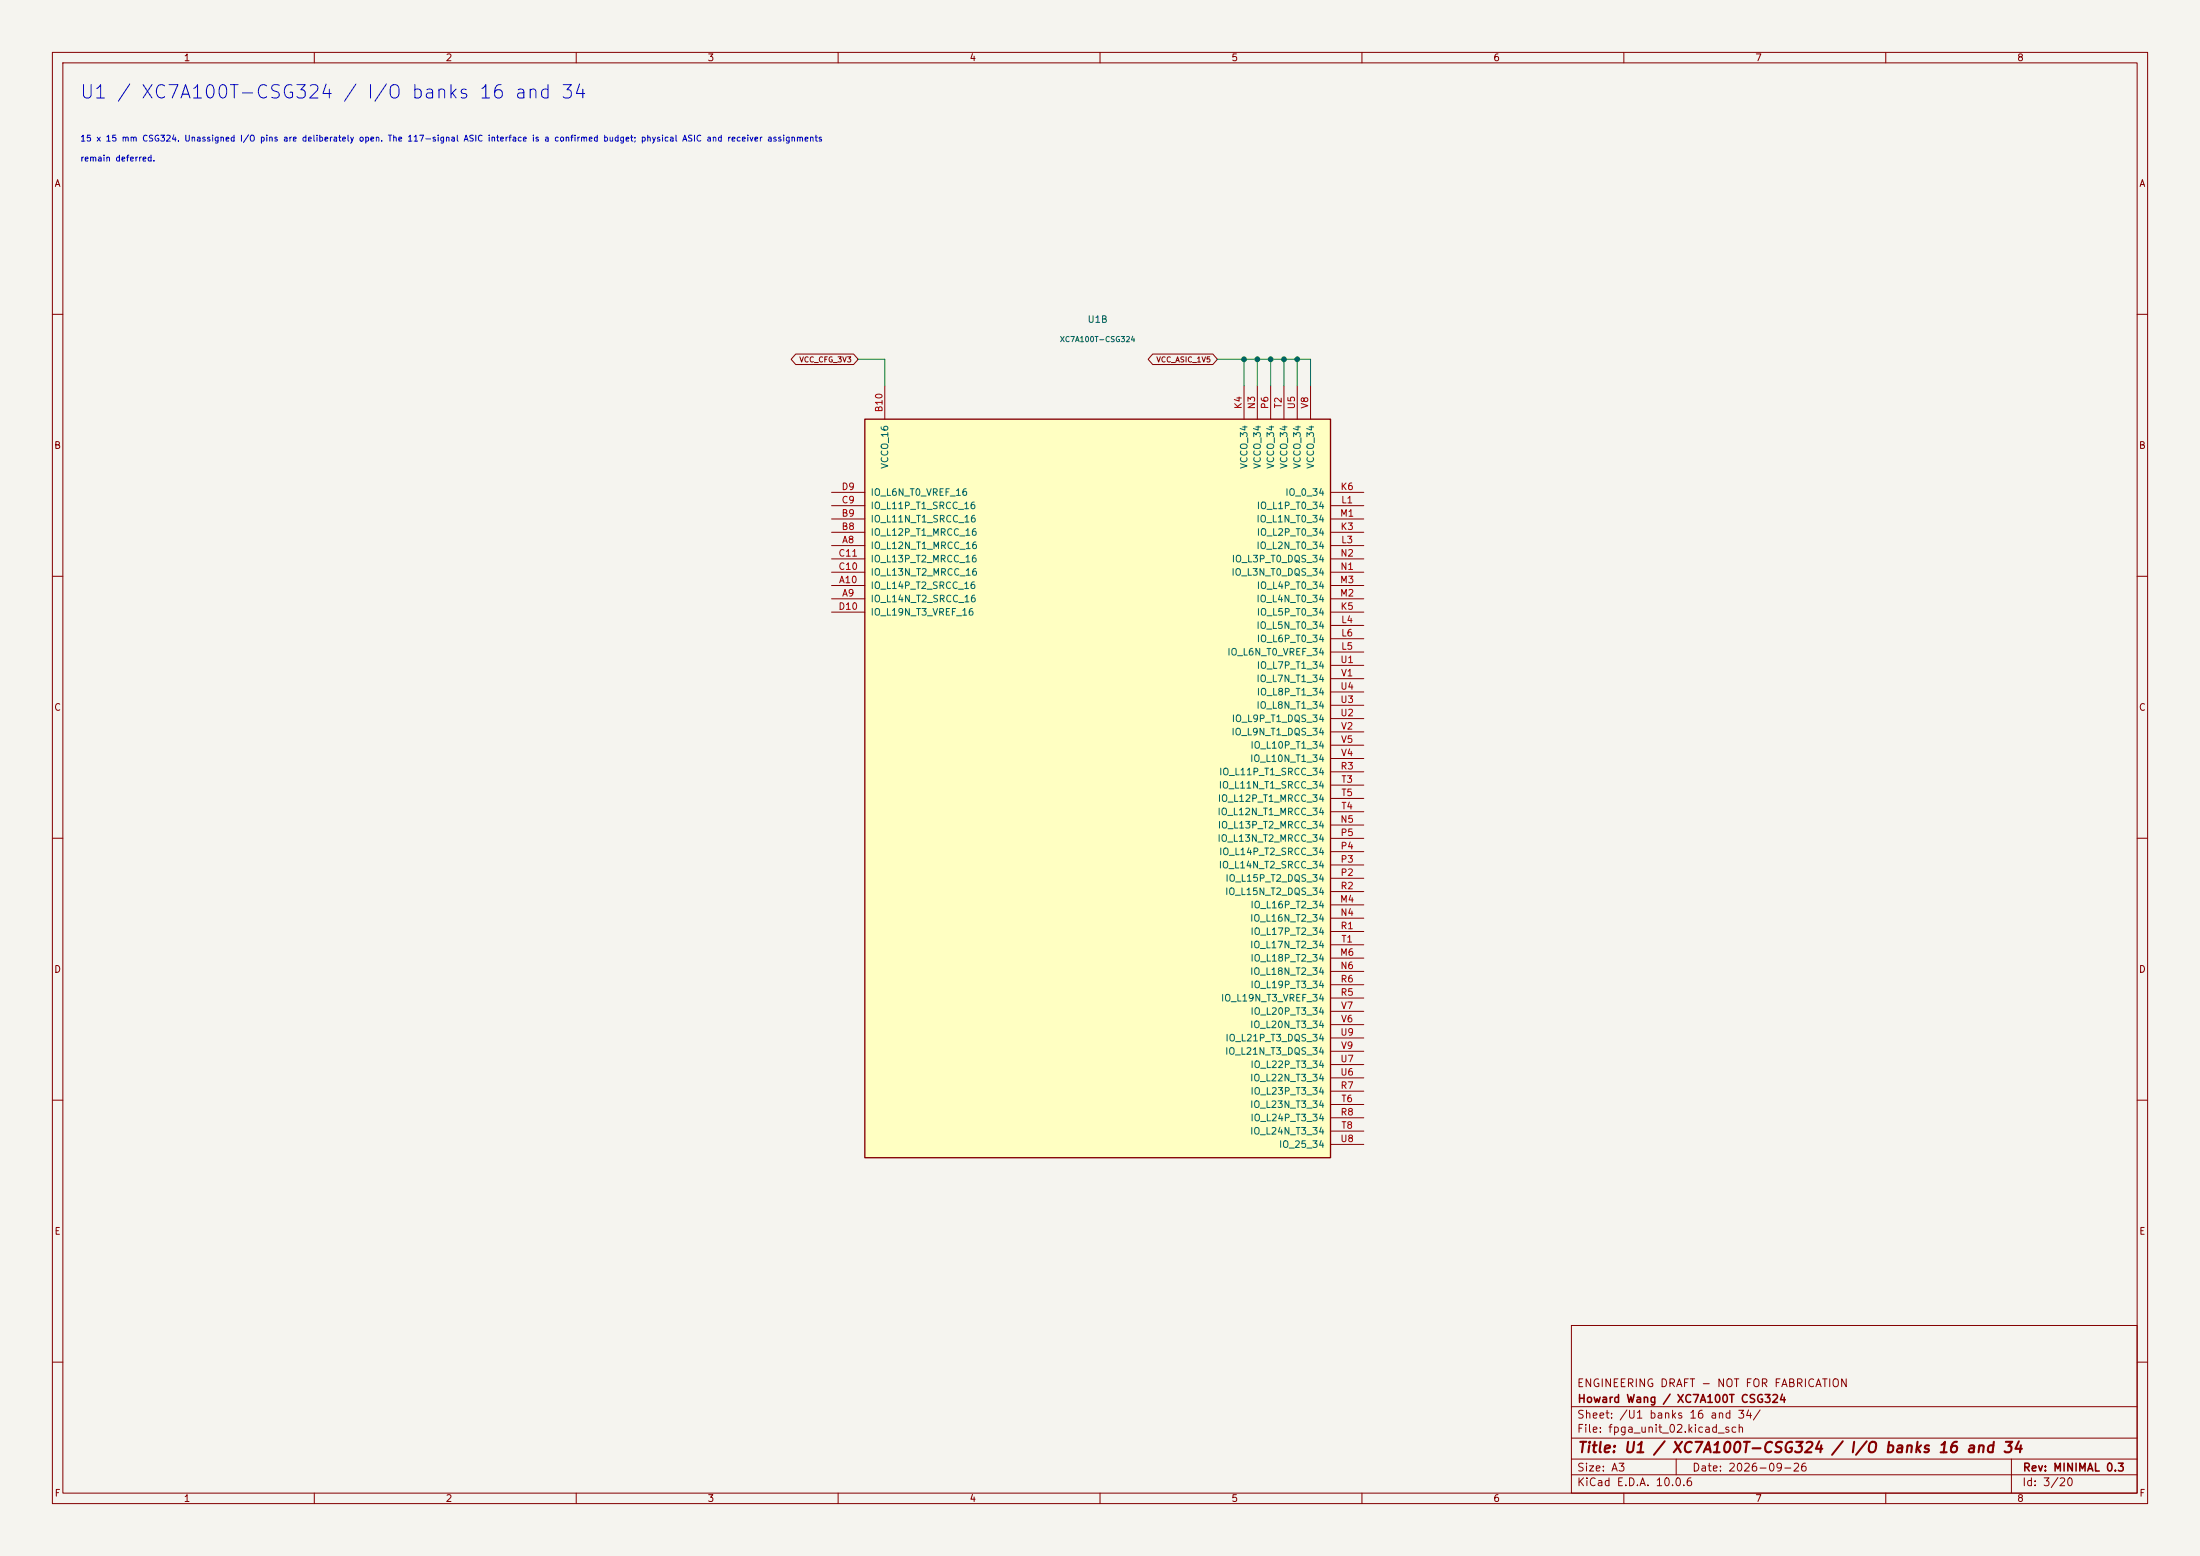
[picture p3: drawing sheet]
<svg xmlns="http://www.w3.org/2000/svg" width="420mm" height="297mm" viewBox="0 0 420 297" stroke-linecap="round" stroke-linejoin="round" font-family="sans-serif">
<path d="M0 0h420v297h-420z" fill="#f5f4ef" stroke="#f5f4ef" stroke-width=".19"/>
<g fill="none" stroke="#840000" stroke-width=".19">
<path d="M10 10h400v277h-400zM12 12h396v273h-396zM60 10v2M110 10v2M160 10v2M210 10v2M260 10v2M310 10v2M360 10v2M10 60h2M408 60h2M10 110h2"/>
<path d="M408 110h2M10 160h2M408 160h2M10 210h2M408 210h2M300 253h108v32h-108zM10 260h2M300 278.5h108M300 274.5h108M300 268.5h108M320 278.5v3M384 278.5v6.5"/>
<path d="M408 260h2M60 285v2M110 285v2M160 285v2M210 285v2M260 285v2M300 281.5h108M310 285v2M360 285v2"/>
</g>
<path d="M165.1 80h88.9v141h-88.9z" fill="#ffffc2"/>
<path d="M165.1 80h88.9v141h-88.9z" fill="none" stroke="#840000" stroke-width=".25"/>
<g fill="none" stroke="#840000" stroke-width=".19">
<path d="M151.9 67.6h11.1l.8 1-.8 1h-11.1l-.9-1zM168.9 73.7v6.3M220.1 67.6h11.4l.9 1-.9 1h-11.4l-.9-1zM237.5 73.7v6.3M240 73.7v6.3M242.6 73.7v6.3M245.1 73.7v6.3M247.6 73.7v6.3M250.2 73.7v6.3M158.7 99.1h6.4M158.7 96.5h6.4M158.7 94h6.4"/>
<path d="M254 99.1h6.3M254 96.5h6.3M254 94h6.3M158.7 104.1h6.4M158.7 114.3h6.4M158.7 111.8h6.4M158.7 101.6h6.4M158.7 109.2h6.4M158.7 106.7h6.4M158.7 116.8h6.4M254 104.1h6.3M254 114.3h6.3"/>
<path d="M254 111.8h6.3M254 101.6h6.3M254 109.2h6.3M254 106.7h6.3M254 116.8h6.3M254 119.4h6.3M254 124.5h6.3M254 121.9h6.3M254 127h6.3M254 137.2h6.3M254 134.6h6.3M254 132.1h6.3"/>
<path d="M254 129.5h6.3M254 139.7h6.3M254 157.5h6.3M254 147.3h6.3M254 149.9h6.3M254 154.9h6.3M254 152.4h6.3M254 144.8h6.3M254 142.2h6.3M254 172.7h6.3M254 175.3h6.3M254 167.6h6.3"/>
<path d="M254 165.1h6.3M254 162.6h6.3M254 160h6.3M254 177.8h6.3M254 170.2h6.3M254 182.9h6.3M254 185.4h6.3M254 190.5h6.3M254 188h6.3M254 180.3h6.3M254 198.1h6.3M254 195.6h6.3"/>
<path d="M254 193h6.3M254 208.3h6.3M254 213.4h6.3M254 210.8h6.3M254 215.9h6.3M254 205.7h6.3M254 203.2h6.3M254 218.4h6.3M254 200.7h6.3"/>
</g>
<path d="M163.8 68.6h5.1v5.1M232.4 68.6h17.8v5.1M237.5 68.6v5.1M240 68.6v5.1M242.6 68.6v5.1M245.1 68.6v5.1M247.6 68.6v5.1" fill="none" stroke="#009600" stroke-width=".19"/>
<g fill="#009600" stroke="#009600" stroke-width=".19">
<circle cx="245.1" cy="68.6" r=".46"/>
<circle cx="247.6" cy="68.6" r=".46"/>
<circle cx="240" cy="68.6" r=".46"/>
<circle cx="242.6" cy="68.6" r=".46"/>
<circle cx="237.5" cy="68.6" r=".46"/>
</g>
<text font-size="2.5" fill="#0000c2" x="15.1" y="19.5">U1 / XC7A100T-CSG324 / I/O banks 16 and 34</text>
<text font-size="2" fill="#840000" x="301" y="277.8">Title: U1 / XC7A100T-CSG324 / I/O banks 16 and 34</text>
<g font-size="1.5" fill="#840000">
<text x="300.9" y="265.1">ENGINEERING DRAFT - NOT FOR FABRICATION</text>
<text x="301" y="268.1">Howard Wang / XC7A100T CSG324</text>
<text x="300.9" y="273.8">File: fpga_unit_02.kicad_sch</text>
<text x="300.9" y="271.1">Sheet: /U1 banks 16 and 34/</text>
<text x="300.9" y="281.2">Size: A3</text>
<text x="322.9" y="281.2">Date: 2026-09-26</text>
<text x="386" y="281.2">Rev: MINIMAL 0.3</text>
<text x="300.9" y="284">KiCad E.D.A. 10.0.6</text>
<text x="385.9" y="284">Id: 3/20</text>
</g>
<g font-size="1.3" fill="#840000">
<text x="35" y="12">1</text>
<text x="85" y="12">2</text>
<text x="135" y="12">3</text>
<text x="185" y="12">4</text>
<text x="235" y="12">5</text>
<text x="285" y="12">6</text>
<text x="335" y="12">7</text>
<text x="385" y="12">8</text>
<text x="10.3" y="36">A</text>
<text x="408.3" y="36">A</text>
<text x="10.2" y="86">B</text>
<text x="408.2" y="86">B</text>
<text x="10.2" y="136">C</text>
<text x="408.2" y="136">C</text>
<text x="10.2" y="186">D</text>
<text x="408.2" y="186">D</text>
<text x="10.3" y="236">E</text>
<text x="408.3" y="236">E</text>
<text x="10.3" y="286">F</text>
<text x="35" y="287">1</text>
<text x="85" y="287">2</text>
<text x="135" y="287">3</text>
<text x="185" y="287">4</text>
<text x="235" y="287">5</text>
<text x="285" y="287">6</text>
<text x="335" y="287">7</text>
<text x="385" y="287">8</text>
<text x="408.3" y="286">F</text>
</g>
<g font-size="1.3" fill="#006464">
<text x="207.5" y="61.9">U1B</text>
<text x="169.9" y="89.6" transform="rotate(-90 169.9 89.6)">VCCO_16</text>
<text x="238.5" y="89.6" transform="rotate(-90 238.5 89.6)">VCCO_34</text>
<text x="241" y="89.6" transform="rotate(-90 241 89.6)">VCCO_34</text>
<text x="243.5" y="89.6" transform="rotate(-90 243.5 89.6)">VCCO_34</text>
<text x="246.1" y="89.6" transform="rotate(-90 246.1 89.6)">VCCO_34</text>
<text x="248.6" y="89.6" transform="rotate(-90 248.6 89.6)">VCCO_34</text>
<text x="251.2" y="89.6" transform="rotate(-90 251.2 89.6)">VCCO_34</text>
<text x="166.1" y="94.9">IO_L6N_T0_VREF_16</text>
<text x="245.3" y="94.9">IO_0_34</text>
<text x="166.1" y="100">IO_L11N_T1_SRCC_16</text>
<text x="166.1" y="97.5">IO_L11P_T1_SRCC_16</text>
<text x="239.8" y="100">IO_L1N_T0_34</text>
<text x="239.8" y="97.5">IO_L1P_T0_34</text>
<text x="166.1" y="105.1">IO_L12N_T1_MRCC_16</text>
<text x="166.1" y="102.6">IO_L12P_T1_MRCC_16</text>
<text x="166.1" y="107.6">IO_L13P_T2_MRCC_16</text>
<text x="235" y="107.6">IO_L3P_T0_DQS_34</text>
<text x="239.8" y="105.1">IO_L2N_T0_34</text>
<text x="239.8" y="102.6">IO_L2P_T0_34</text>
<text x="166.1" y="112.7">IO_L14P_T2_SRCC_16</text>
<text x="166.1" y="110.2">IO_L13N_T2_MRCC_16</text>
<text x="235" y="110.2">IO_L3N_T0_DQS_34</text>
<text x="239.8" y="112.7">IO_L4P_T0_34</text>
<text x="166.1" y="115.3">IO_L14N_T2_SRCC_16</text>
<text x="166.1" y="117.8">IO_L19N_T3_VREF_16</text>
<text x="239.8" y="115.3">IO_L4N_T0_34</text>
<text x="239.8" y="117.8">IO_L5P_T0_34</text>
<text x="234.2" y="125.4">IO_L6N_T0_VREF_34</text>
<text x="239.8" y="120.3">IO_L5N_T0_34</text>
<text x="239.8" y="122.9">IO_L6P_T0_34</text>
<text x="239.8" y="130.5">IO_L7N_T1_34</text>
<text x="239.8" y="128">IO_L7P_T1_34</text>
<text x="239.8" y="135.6">IO_L8N_T1_34</text>
<text x="239.8" y="133">IO_L8P_T1_34</text>
<text x="235" y="140.7">IO_L9N_T1_DQS_34</text>
<text x="235" y="138.1">IO_L9P_T1_DQS_34</text>
<text x="238.6" y="143.2">IO_L10P_T1_34</text>
<text x="232.6" y="148.3">IO_L11P_T1_SRCC_34</text>
<text x="238.5" y="145.7">IO_L10N_T1_34</text>
<text x="232.3" y="155.9">IO_L12N_T1_MRCC_34</text>
<text x="232.4" y="153.4">IO_L12P_T1_MRCC_34</text>
<text x="232.6" y="150.8">IO_L11N_T1_SRCC_34</text>
<text x="232.3" y="161">IO_L13N_T2_MRCC_34</text>
<text x="232.4" y="158.4">IO_L13P_T2_MRCC_34</text>
<text x="232.6" y="166.1">IO_L14N_T2_SRCC_34</text>
<text x="232.6" y="163.5">IO_L14P_T2_SRCC_34</text>
<text x="233.8" y="171.1">IO_L15N_T2_DQS_34</text>
<text x="233.8" y="168.6">IO_L15P_T2_DQS_34</text>
<text x="238.6" y="173.7">IO_L16P_T2_34</text>
<text x="238.5" y="176.2">IO_L16N_T2_34</text>
<text x="238.6" y="178.8">IO_L17P_T2_34</text>
<text x="238.5" y="181.3">IO_L17N_T2_34</text>
<text x="238.6" y="183.8">IO_L18P_T2_34</text>
<text x="233" y="191.5">IO_L19N_T3_VREF_34</text>
<text x="238.5" y="186.4">IO_L18N_T2_34</text>
<text x="238.6" y="188.9">IO_L19P_T3_34</text>
<text x="238.5" y="196.5">IO_L20N_T3_34</text>
<text x="238.6" y="194">IO_L20P_T3_34</text>
<text x="233.8" y="201.6">IO_L21N_T3_DQS_34</text>
<text x="233.8" y="199.1">IO_L21P_T3_DQS_34</text>
<text x="238.5" y="206.7">IO_L22N_T3_34</text>
<text x="238.6" y="209.2">IO_L23P_T3_34</text>
<text x="238.6" y="204.2">IO_L22P_T3_34</text>
<text x="238.5" y="211.8">IO_L23N_T3_34</text>
<text x="238.6" y="214.3">IO_L24P_T3_34</text>
<text x="238.5" y="216.9">IO_L24N_T3_34</text>
<text x="244" y="219.4">IO_25_34</text>
</g>
<g font-size="1.3" fill="#a90000">
<text x="168.8" y="78.8" transform="rotate(-90 168.8 78.8)">B10</text>
<text x="237.4" y="78.2" transform="rotate(-90 237.4 78.2)">K4</text>
<text x="239.9" y="78.2" transform="rotate(-90 239.9 78.2)">N3</text>
<text x="242.4" y="78.2" transform="rotate(-90 242.4 78.2)">P6</text>
<text x="245" y="78.1" transform="rotate(-90 245 78.1)">T2</text>
<text x="247.5" y="78.2" transform="rotate(-90 247.5 78.2)">U5</text>
<text x="250.1" y="78.1" transform="rotate(-90 250.1 78.1)">V8</text>
<text x="160.6" y="93.8">D9</text>
<text x="255.8" y="93.8">K6</text>
<text x="160.6" y="101.5">B8</text>
<text x="160.6" y="98.9">B9</text>
<text x="160.6" y="96.4">C9</text>
<text x="255.7" y="98.9">M1</text>
<text x="255.8" y="101.5">K3</text>
<text x="255.9" y="96.4">L1</text>
<text x="160" y="106.5">C11</text>
<text x="160.6" y="104">A8</text>
<text x="255.8" y="106.5">N2</text>
<text x="255.9" y="104">L3</text>
<text x="160" y="109.1">C10</text>
<text x="160" y="111.6">A10</text>
<text x="255.7" y="111.6">M3</text>
<text x="255.8" y="109.1">N1</text>
<text x="160" y="116.7">D10</text>
<text x="160.6" y="114.2">A9</text>
<text x="255.7" y="114.2">M2</text>
<text x="255.8" y="116.7">K5</text>
<text x="255.9" y="119.2">L4</text>
<text x="255.9" y="124.3">L5</text>
<text x="255.9" y="121.8">L6</text>
<text x="255.8" y="126.9">U1</text>
<text x="255.8" y="131.9">U4</text>
<text x="255.9" y="129.4">V1</text>
<text x="255.8" y="137">U2</text>
<text x="255.8" y="134.5">U3</text>
<text x="255.9" y="139.6">V2</text>
<text x="255.9" y="142.1">V5</text>
<text x="255.8" y="147.2">R3</text>
<text x="255.9" y="144.6">V4</text>
<text x="256" y="149.7">T3</text>
<text x="256" y="154.8">T4</text>
<text x="256" y="152.3">T5</text>
<text x="255.8" y="157.3">N5</text>
<text x="255.8" y="159.9">P5</text>
<text x="255.8" y="167.5">P2</text>
<text x="255.8" y="165">P3</text>
<text x="255.8" y="162.4">P4</text>
<text x="255.7" y="172.6">M4</text>
<text x="255.8" y="170">R2</text>
<text x="255.8" y="175.1">N4</text>
<text x="255.8" y="177.7">R1</text>
<text x="255.7" y="182.7">M6</text>
<text x="255.8" y="185.3">N6</text>
<text x="256" y="180.2">T1</text>
<text x="255.8" y="190.4">R5</text>
<text x="255.8" y="187.8">R6</text>
<text x="255.8" y="198">U9</text>
<text x="255.9" y="195.4">V6</text>
<text x="255.9" y="192.9">V7</text>
<text x="255.8" y="203.1">U7</text>
<text x="255.9" y="200.5">V9</text>
<text x="255.8" y="205.6">U6</text>
<text x="255.8" y="208.1">R7</text>
<text x="255.8" y="213.2">R8</text>
<text x="256" y="210.7">T6</text>
<text x="256" y="215.8">T8</text>
<text x="255.8" y="218.3">U8</text>
</g>
<g font-size="1.1" fill="#0000c2">
<text x="15.2" y="27.3">15 x 15 mm CSG324. Unassigned I/O pins are deliberately open. The 117-signal ASIC interface is a confirmed budget; physical ASIC and receiver assignments</text>
<text x="15.2" y="31.1">remain deferred.</text>
</g>
<text font-size="1" fill="#006464" x="202.2" y="65.5">XC7A100T-CSG324</text>
<g font-size="1" fill="#840000">
<text x="152.5" y="69.4">VCC_CFG_3V3</text>
<text x="220.7" y="69.4">VCC_ASIC_1V5</text>
</g>
</svg>
